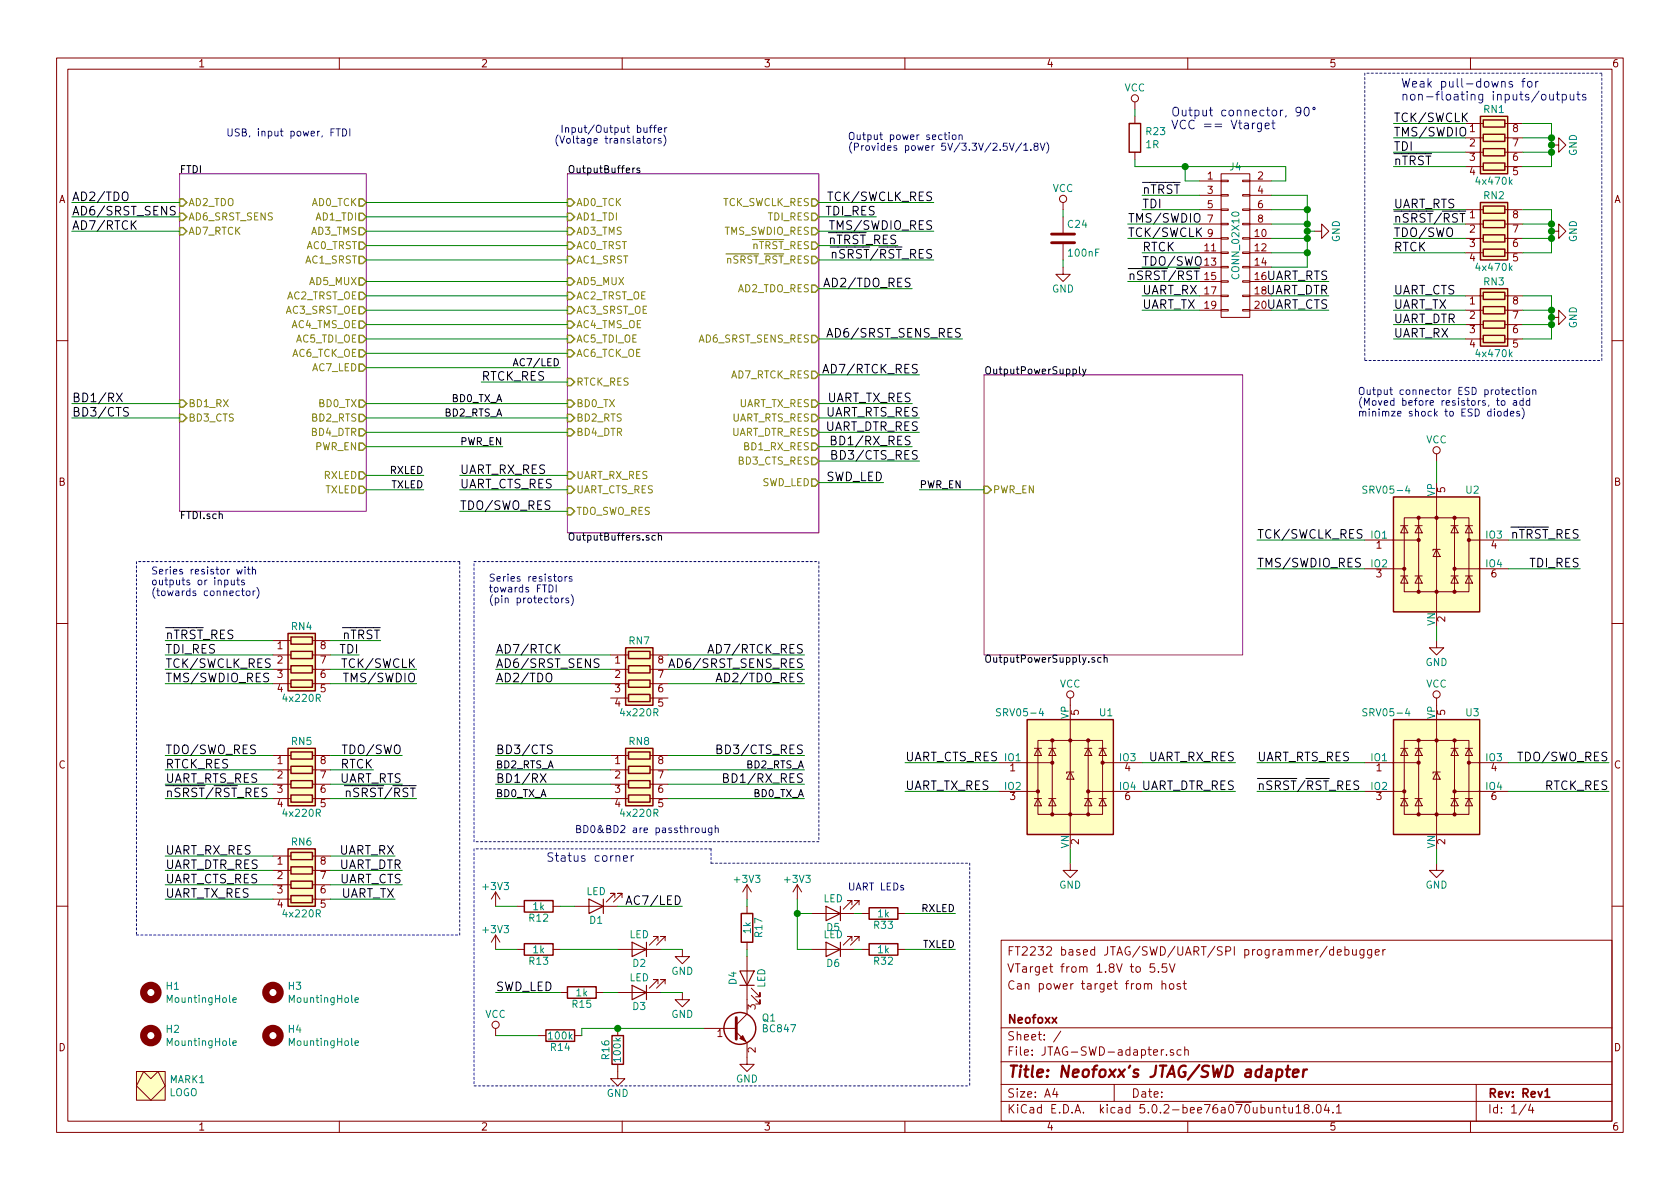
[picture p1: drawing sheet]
EESchema Schematic File Version 4
LIBS:JTAG-SWD-adapter-cache
EELAYER 26 0
EELAYER END
$Descr A4 11693 8268
encoding utf-8
Sheet 1 4
Title "Neofoxx's JTAG/SWD adapter"
Date ""
Rev "Rev1"
Comp "Neofoxx"
Comment1 ""
Comment2 "Can power target from host"
Comment3 "VTarget from 1.8V to 5.5V"
Comment4 "FT2232 based JTAG/SWD/UART/SPI programmer/debugger"
$EndDescr
$Comp
L JTAG-SWD-adapter-rescue:CONN_02X10 J4
U 1 1
P 8600 1700
F 0 "J4" H 8600 2250 50  0000 C CNN
F 1 "CONN_02X10" V 8600 1700 50  0000 C CNN
F 2 "Connector_Multicomp:Multicomp_MC9A22-2034_2x10_P2.54mm_Horizontal" H 8600 500 50  0001 C CNN
F 3 "" H 8600 500 50  0001 C CNN
	1    8600 1700
	1    0    0    -1  
$EndComp
Text Notes 8150 900  0    60   ~ 0
Output connector, 90°\nVCC == Vtarget
$Comp
L power:GND #PWR042
U 1 1
P 9150 1600
F 0 "#PWR042" H 9150 1350 50  0001 C CNN
F 1 "GND" H 9150 1450 50  0000 C CNN
F 2 "" H 9150 1600 50  0001 C CNN
F 3 "" H 9150 1600 50  0001 C CNN
	1    9150 1600
	0    -1   -1   0   
$EndComp
Text Label 9250 2150 2    60   ~ 0
UART_CTS
Text Label 9250 2050 2    60   ~ 0
UART_DTR
Text Label 9250 1950 2    60   ~ 0
UART_RTS
Text Label 7950 2150 0    60   ~ 0
UART_TX
Text Label 7950 2050 0    60   ~ 0
UART_RX
Text Label 7850 1950 0    60   ~ 0
~nSRST~/~RST~
Text Label 7950 1850 0    60   ~ 0
TDO/SWO
Text Label 7950 1350 0    60   ~ 0
~nTRST~
Text Label 7950 1450 0    60   ~ 0
TDI
Text Label 7850 1550 0    60   ~ 0
TMS/SWDIO
Text Label 7850 1650 0    60   ~ 0
TCK/SWCLK
Text Label 7950 1750 0    60   ~ 0
RTCK
Wire Wire Line
	8350 1250 8250 1250
Wire Wire Line
	8250 1250 8250 1150
Wire Wire Line
	8850 1250 8950 1250
Wire Wire Line
	8950 1250 8950 1150
Wire Wire Line
	8850 2150 9250 2150
Wire Wire Line
	8850 2050 9250 2050
Wire Wire Line
	8850 1950 9250 1950
Wire Wire Line
	8850 1350 9100 1350
Wire Wire Line
	9100 1350 9100 1450
Wire Wire Line
	9100 1650 8850 1650
Wire Wire Line
	8850 1450 9100 1450
Connection ~ 9100 1450
Wire Wire Line
	8850 1550 9100 1550
Connection ~ 9100 1550
Wire Wire Line
	7850 1950 8350 1950
Wire Wire Line
	7950 1850 8350 1850
Wire Wire Line
	7950 1750 8350 1750
Wire Wire Line
	7850 1650 8350 1650
Wire Wire Line
	7850 1550 8350 1550
Wire Wire Line
	7950 1450 8350 1450
Wire Wire Line
	7950 1350 8350 1350
Wire Wire Line
	8350 2050 7950 2050
Wire Wire Line
	7950 2150 8350 2150
Wire Wire Line
	9100 1750 8850 1750
Connection ~ 9100 1650
Wire Wire Line
	9100 1850 8850 1850
Connection ~ 9100 1750
Wire Wire Line
	9150 1600 9100 1600
Connection ~ 9100 1600
$Comp
L JTAG-SWD-adapter-rescue:LED D1
U 1 1
P 4150 6300
F 0 "D1" H 4150 6400 50  0000 C CNN
F 1 "LED" H 4150 6200 50  0000 C CNN
F 2 "LED_THT:LED_D3.0mm" H 4150 6300 50  0001 C CNN
F 3 "" H 4150 6300 50  0001 C CNN
	1    4150 6300
	-1   0    0    1   
$EndComp
$Comp
L JTAG-SWD-adapter-rescue:R R12
U 1 1
P 3750 6300
F 0 "R12" V 3830 6300 50  0000 C CNN
F 1 "1k" V 3750 6300 50  0000 C CNN
F 2 "Resistor_SMD:R_0603_1608Metric_Pad1.05x0.95mm_HandSolder" V 3680 6300 50  0001 C CNN
F 3 "" H 3750 6300 50  0001 C CNN
	1    3750 6300
	0    1    1    0   
$EndComp
$Comp
L power:+3V3 #PWR021
U 1 1
P 3450 6300
F 0 "#PWR021" H 3450 6150 50  0001 C CNN
F 1 "+3V3" H 3450 6440 50  0000 C CNN
F 2 "" H 3450 6300 50  0001 C CNN
F 3 "" H 3450 6300 50  0001 C CNN
	1    3450 6300
	1    0    0    -1  
$EndComp
Wire Wire Line
	3450 6300 3600 6300
Wire Wire Line
	3900 6300 4000 6300
Text Label 4750 6300 2    60   ~ 0
AC7/LED
Wire Wire Line
	4300 6300 4750 6300
$Comp
L JTAG-SWD-adapter-rescue:LED D2
U 1 1
P 4450 6600
F 0 "D2" H 4450 6700 50  0000 C CNN
F 1 "LED" H 4450 6500 50  0000 C CNN
F 2 "LED_THT:LED_D3.0mm" H 4450 6600 50  0001 C CNN
F 3 "" H 4450 6600 50  0001 C CNN
	1    4450 6600
	-1   0    0    1   
$EndComp
$Comp
L JTAG-SWD-adapter-rescue:R R13
U 1 1
P 3750 6600
F 0 "R13" V 3830 6600 50  0000 C CNN
F 1 "1k" V 3750 6600 50  0000 C CNN
F 2 "Resistor_SMD:R_0603_1608Metric_Pad1.05x0.95mm_HandSolder" V 3680 6600 50  0001 C CNN
F 3 "" H 3750 6600 50  0001 C CNN
	1    3750 6600
	0    1    1    0   
$EndComp
$Comp
L power:+3V3 #PWR022
U 1 1
P 3450 6600
F 0 "#PWR022" H 3450 6450 50  0001 C CNN
F 1 "+3V3" H 3450 6740 50  0000 C CNN
F 2 "" H 3450 6600 50  0001 C CNN
F 3 "" H 3450 6600 50  0001 C CNN
	1    3450 6600
	1    0    0    -1  
$EndComp
Wire Wire Line
	3450 6600 3600 6600
Wire Wire Line
	3900 6600 4300 6600
$Comp
L power:GND #PWR026
U 1 1
P 4750 6600
F 0 "#PWR026" H 4750 6350 50  0001 C CNN
F 1 "GND" H 4750 6450 50  0000 C CNN
F 2 "" H 4750 6600 50  0001 C CNN
F 3 "" H 4750 6600 50  0001 C CNN
	1    4750 6600
	1    0    0    -1  
$EndComp
Wire Wire Line
	4600 6600 4750 6600
$Comp
L JTAG-SWD-adapter-rescue:LED D4
U 1 1
P 5200 6800
F 0 "D4" H 5200 6900 50  0000 C CNN
F 1 "LED" H 5200 6700 50  0000 C CNN
F 2 "LED_THT:LED_D3.0mm" H 5200 6800 50  0001 C CNN
F 3 "" H 5200 6800 50  0001 C CNN
	1    5200 6800
	0    -1   -1   0   
$EndComp
$Comp
L JTAG-SWD-adapter-rescue:R R17
U 1 1
P 5200 6450
F 0 "R17" V 5280 6450 50  0000 C CNN
F 1 "1k" V 5200 6450 50  0000 C CNN
F 2 "Resistor_SMD:R_0603_1608Metric_Pad1.05x0.95mm_HandSolder" V 5130 6450 50  0001 C CNN
F 3 "" H 5200 6450 50  0001 C CNN
	1    5200 6450
	1    0    0    -1  
$EndComp
Wire Wire Line
	3450 7200 3750 7200
$Comp
L JTAG-SWD-adapter-rescue:LED D3
U 1 1
P 4450 6900
F 0 "D3" H 4450 7000 50  0000 C CNN
F 1 "LED" H 4450 6800 50  0000 C CNN
F 2 "LED_THT:LED_D3.0mm" H 4450 6900 50  0001 C CNN
F 3 "" H 4450 6900 50  0001 C CNN
	1    4450 6900
	-1   0    0    1   
$EndComp
$Comp
L JTAG-SWD-adapter-rescue:R R15
U 1 1
P 4050 6900
F 0 "R15" V 4130 6900 50  0000 C CNN
F 1 "1k" V 4050 6900 50  0000 C CNN
F 2 "Resistor_SMD:R_0603_1608Metric_Pad1.05x0.95mm_HandSolder" V 3980 6900 50  0001 C CNN
F 3 "" H 4050 6900 50  0001 C CNN
	1    4050 6900
	0    1    1    0   
$EndComp
Wire Wire Line
	3450 6900 3900 6900
Wire Wire Line
	4200 6900 4300 6900
$Comp
L power:GND #PWR027
U 1 1
P 4750 6900
F 0 "#PWR027" H 4750 6650 50  0001 C CNN
F 1 "GND" H 4750 6750 50  0000 C CNN
F 2 "" H 4750 6900 50  0001 C CNN
F 3 "" H 4750 6900 50  0001 C CNN
	1    4750 6900
	1    0    0    -1  
$EndComp
Wire Wire Line
	4600 6900 4750 6900
Text Label 3450 6900 0    60   ~ 0
SWD_LED
Wire Notes Line
	3300 5900 3300 7550
Wire Notes Line
	3300 7550 6750 7550
Wire Notes Line
	4950 5900 3300 5900
Text Notes 3800 6000 0    60   ~ 0
Status corner
$Comp
L JTAG-SWD-adapter-rescue:R_Pack04 RN1
U 1 1
P 10400 1050
F 0 "RN1" V 10100 1050 50  0000 C CNN
F 1 "4x470k" V 10600 1050 50  0000 C CNN
F 2 "Resistor_SMD:R_Array_Convex_4x0603" V 10675 1050 50  0001 C CNN
F 3 "" H 10400 1050 50  0001 C CNN
	1    10400 1050
	0    1    1    0   
$EndComp
$Comp
L JTAG-SWD-adapter-rescue:R_Pack04 RN2
U 1 1
P 10400 1650
F 0 "RN2" V 10100 1650 50  0000 C CNN
F 1 "4x470k" V 10600 1650 50  0000 C CNN
F 2 "Resistor_SMD:R_Array_Convex_4x0603" V 10675 1650 50  0001 C CNN
F 3 "" H 10400 1650 50  0001 C CNN
	1    10400 1650
	0    1    1    0   
$EndComp
$Comp
L JTAG-SWD-adapter-rescue:R_Pack04 RN3
U 1 1
P 10400 2250
F 0 "RN3" V 10100 2250 50  0000 C CNN
F 1 "4x470k" V 10600 2250 50  0000 C CNN
F 2 "Resistor_SMD:R_Array_Convex_4x0603" V 10675 2250 50  0001 C CNN
F 3 "" H 10400 2250 50  0001 C CNN
	1    10400 2250
	0    1    1    0   
$EndComp
Wire Wire Line
	9700 850  10200 850 
Wire Wire Line
	9700 950  10200 950 
Wire Wire Line
	9700 1050 10200 1050
Wire Wire Line
	9700 1150 10200 1150
Wire Wire Line
	9700 1450 10200 1450
Wire Wire Line
	9700 1550 10200 1550
Wire Wire Line
	9700 1650 10200 1650
Wire Wire Line
	9700 1750 10200 1750
Wire Wire Line
	9700 2050 10200 2050
Wire Wire Line
	9700 2150 10200 2150
Wire Wire Line
	9700 2250 10200 2250
Wire Wire Line
	9700 2350 10200 2350
$Comp
L power:GND #PWR049
U 1 1
P 10800 2200
F 0 "#PWR049" H 10800 1950 50  0001 C CNN
F 1 "GND" H 10800 2050 50  0000 C CNN
F 2 "" H 10800 2200 50  0001 C CNN
F 3 "" H 10800 2200 50  0001 C CNN
	1    10800 2200
	0    -1   -1   0   
$EndComp
Wire Wire Line
	10600 2050 10800 2050
Wire Wire Line
	10800 2050 10800 2150
Wire Wire Line
	10800 2350 10600 2350
Connection ~ 10800 2200
Wire Wire Line
	10600 2250 10800 2250
Connection ~ 10800 2250
Wire Wire Line
	10600 2150 10800 2150
Connection ~ 10800 2150
$Comp
L power:GND #PWR048
U 1 1
P 10800 1600
F 0 "#PWR048" H 10800 1350 50  0001 C CNN
F 1 "GND" H 10800 1450 50  0000 C CNN
F 2 "" H 10800 1600 50  0001 C CNN
F 3 "" H 10800 1600 50  0001 C CNN
	1    10800 1600
	0    -1   -1   0   
$EndComp
Wire Wire Line
	10600 1450 10800 1450
Wire Wire Line
	10800 1450 10800 1550
Wire Wire Line
	10800 1750 10600 1750
Connection ~ 10800 1600
Wire Wire Line
	10600 1650 10800 1650
Connection ~ 10800 1650
Wire Wire Line
	10600 1550 10800 1550
Connection ~ 10800 1550
$Comp
L power:GND #PWR047
U 1 1
P 10800 1000
F 0 "#PWR047" H 10800 750 50  0001 C CNN
F 1 "GND" H 10800 850 50  0000 C CNN
F 2 "" H 10800 1000 50  0001 C CNN
F 3 "" H 10800 1000 50  0001 C CNN
	1    10800 1000
	0    -1   -1   0   
$EndComp
Wire Wire Line
	10600 850  10800 850 
Wire Wire Line
	10800 850  10800 950 
Connection ~ 10800 1000
Wire Wire Line
	10800 1150 10600 1150
Wire Wire Line
	10600 1050 10800 1050
Connection ~ 10800 1050
Wire Wire Line
	10600 950  10800 950 
Connection ~ 10800 950 
Wire Notes Line
	9500 500  9500 2500
Wire Notes Line
	9500 2500 11150 2500
Wire Notes Line
	11150 2500 11150 500 
Wire Notes Line
	11150 500  9500 500 
Text Notes 9750 700  0    60   ~ 0
Weak pull-downs for\nnon-floating inputs/outputs
Text Label 9700 1150 0    60   ~ 0
~nTRST~
Text Label 9700 1050 0    60   ~ 0
TDI
Text Label 9700 950  0    60   ~ 0
TMS/SWDIO
Text Label 9700 850  0    60   ~ 0
TCK/SWCLK
Text Label 9700 1750 0    60   ~ 0
RTCK
Text Label 9700 1650 0    60   ~ 0
TDO/SWO
Text Label 9700 1550 0    60   ~ 0
~nSRST~/~RST~
Text Label 9700 1450 0    60   ~ 0
UART_RTS
Text Label 9700 2050 0    60   ~ 0
UART_CTS
Text Label 9700 2150 0    60   ~ 0
UART_TX
Text Label 9700 2250 0    60   ~ 0
UART_DTR
Text Label 9700 2350 0    60   ~ 0
UART_RX
$Comp
L power:VCC #PWR040
U 1 1
P 7900 750
F 0 "#PWR040" H 7900 600 50  0001 C CNN
F 1 "VCC" H 7900 900 50  0000 C CNN
F 2 "" H 7900 750 50  0001 C CNN
F 3 "" H 7900 750 50  0001 C CNN
	1    7900 750 
	1    0    0    -1  
$EndComp
$Comp
L power:VCC #PWR023
U 1 1
P 3450 7200
F 0 "#PWR023" H 3450 7050 50  0001 C CNN
F 1 "VCC" H 3450 7350 50  0000 C CNN
F 2 "" H 3450 7200 50  0001 C CNN
F 3 "" H 3450 7200 50  0001 C CNN
	1    3450 7200
	1    0    0    -1  
$EndComp
$Comp
L Transistor_BJT:BC847 Q1
U 1 1
P 5100 7150
F 0 "Q1" H 5300 7225 50  0000 L CNN
F 1 "BC847" H 5300 7150 50  0000 L CNN
F 2 "Package_TO_SOT_SMD:SOT-23" H 5300 7075 50  0001 L CIN
F 3 "" H 5100 7150 50  0001 L CNN
	1    5100 7150
	1    0    0    -1  
$EndComp
$Comp
L power:GND #PWR031
U 1 1
P 5200 7350
F 0 "#PWR031" H 5200 7100 50  0001 C CNN
F 1 "GND" H 5200 7200 50  0000 C CNN
F 2 "" H 5200 7350 50  0001 C CNN
F 3 "" H 5200 7350 50  0001 C CNN
	1    5200 7350
	1    0    0    -1  
$EndComp
Wire Wire Line
	5200 6600 5200 6650
$Comp
L power:+3V3 #PWR030
U 1 1
P 5200 6250
F 0 "#PWR030" H 5200 6100 50  0001 C CNN
F 1 "+3V3" H 5200 6390 50  0000 C CNN
F 2 "" H 5200 6250 50  0001 C CNN
F 3 "" H 5200 6250 50  0001 C CNN
	1    5200 6250
	1    0    0    -1  
$EndComp
Wire Wire Line
	5200 6250 5200 6300
$Comp
L JTAG-SWD-adapter-rescue:R R14
U 1 1
P 3900 7200
F 0 "R14" V 3980 7200 50  0000 C CNN
F 1 "100k" V 3900 7200 50  0000 C CNN
F 2 "Resistor_SMD:R_0603_1608Metric_Pad1.05x0.95mm_HandSolder" V 3830 7200 50  0001 C CNN
F 3 "" H 3900 7200 50  0001 C CNN
	1    3900 7200
	0    1    1    0   
$EndComp
$Comp
L JTAG-SWD-adapter-rescue:R R16
U 1 1
P 4300 7300
F 0 "R16" V 4380 7300 50  0000 C CNN
F 1 "100k" V 4300 7300 50  0000 C CNN
F 2 "Resistor_SMD:R_0603_1608Metric_Pad1.05x0.95mm_HandSolder" V 4230 7300 50  0001 C CNN
F 3 "" H 4300 7300 50  0001 C CNN
	1    4300 7300
	-1   0    0    1   
$EndComp
Wire Notes Line
	4950 5900 4950 6000
Wire Notes Line
	4950 6000 6750 6000
Wire Notes Line
	6750 6000 6750 7550
Wire Wire Line
	4050 7200 4050 7150
Wire Wire Line
	4050 7150 4300 7150
Connection ~ 4300 7150
$Comp
L power:GND #PWR024
U 1 1
P 4300 7450
F 0 "#PWR024" H 4300 7200 50  0001 C CNN
F 1 "GND" H 4300 7300 50  0000 C CNN
F 2 "" H 4300 7450 50  0001 C CNN
F 3 "" H 4300 7450 50  0001 C CNN
	1    4300 7450
	1    0    0    -1  
$EndComp
Wire Wire Line
	9100 1450 9100 1550
Wire Wire Line
	9100 1550 9100 1600
Wire Wire Line
	9100 1650 9100 1750
Wire Wire Line
	9100 1750 9100 1850
Wire Wire Line
	9100 1600 9100 1650
Wire Wire Line
	10800 2200 10800 2250
Wire Wire Line
	10800 2250 10800 2350
Wire Wire Line
	10800 2150 10800 2200
Wire Wire Line
	10800 1600 10800 1650
Wire Wire Line
	10800 1650 10800 1750
Wire Wire Line
	10800 1550 10800 1600
Wire Wire Line
	10800 1000 10800 1050
Wire Wire Line
	10800 1050 10800 1150
Wire Wire Line
	10800 950  10800 1000
Wire Wire Line
	4300 7150 4900 7150
$Sheet
S 1250 1200 1300 2350
U 5CAA8315
F0 "FTDI" 50
F1 "FTDI.sch" 50
F2 "AD0_TCK" O R 2550 1400 50 
F3 "AD1_TDI" O R 2550 1500 50 
F4 "AD2_TDO" I L 1250 1400 50 
F5 "AD3_TMS" O R 2550 1600 50 
F6 "AD5_MUX" O R 2550 1950 50 
F7 "AD6_SRST_SENS" I L 1250 1500 50 
F8 "AD7_RTCK" I L 1250 1600 50 
F9 "AC0_TRST" O R 2550 1700 50 
F10 "AC1_SRST" O R 2550 1800 50 
F11 "AC2_TRST_OE" O R 2550 2050 50 
F12 "AC3_SRST_OE" O R 2550 2150 50 
F13 "AC4_TMS_OE" O R 2550 2250 50 
F14 "AC5_TDI_OE" O R 2550 2350 50 
F15 "AC6_TCK_OE" O R 2550 2450 50 
F16 "AC7_LED" O R 2550 2550 50 
F17 "BD0_TX" O R 2550 2800 50 
F18 "BD1_RX" I L 1250 2800 50 
F19 "BD2_RTS" O R 2550 2900 50 
F20 "BD3_CTS" I L 1250 2900 50 
F21 "BD4_DTR" O R 2550 3000 50 
F22 "PWR_EN" O R 2550 3100 50 
F23 "RXLED" O R 2550 3300 50 
F24 "TXLED" O R 2550 3400 50 
$EndSheet
$Sheet
S 6850 2600 1800 1950
U 5CB3F051
F0 "OutputPowerSupply" 50
F1 "OutputPowerSupply.sch" 50
F2 "PWR_EN" I L 6850 3400 50 
$EndSheet
$Comp
L Power_Protection:SRV05-4 U2
U 1 1
P 10000 3850
AR Path="/5CBFEF0E" Ref="U2"  Part="1" 
AR Path="/5CB3ED88/5CBFEF0E" Ref="U?"  Part="1" 
F 0 "U2" H 10250 4300 50  0000 C CNN
F 1 "SRV05-4" H 9650 4300 50  0000 C CNN
F 2 "Package_TO_SOT_SMD:SOT-23-6" H 10700 3400 50  0001 C CNN
F 3 "http://www.onsemi.com/pub/Collateral/SRV05-4-D.PDF" H 10000 3850 50  0001 C CNN
	1    10000 3850
	1    0    0    -1  
$EndComp
$Comp
L Power_Protection:SRV05-4 U3
U 1 1
P 10000 5400
AR Path="/5CBFEF15" Ref="U3"  Part="1" 
AR Path="/5CB3ED88/5CBFEF15" Ref="U?"  Part="1" 
F 0 "U3" H 10250 5850 50  0000 C CNN
F 1 "SRV05-4" H 9650 5850 50  0000 C CNN
F 2 "Package_TO_SOT_SMD:SOT-23-6" H 10700 4950 50  0001 C CNN
F 3 "http://www.onsemi.com/pub/Collateral/SRV05-4-D.PDF" H 10000 5400 50  0001 C CNN
	1    10000 5400
	1    0    0    -1  
$EndComp
$Comp
L Power_Protection:SRV05-4 U1
U 1 1
P 7450 5400
AR Path="/5CBFEF1C" Ref="U1"  Part="1" 
AR Path="/5CB3ED88/5CBFEF1C" Ref="U?"  Part="1" 
F 0 "U1" H 7700 5850 50  0000 C CNN
F 1 "SRV05-4" H 7100 5850 50  0000 C CNN
F 2 "Package_TO_SOT_SMD:SOT-23-6" H 8150 4950 50  0001 C CNN
F 3 "http://www.onsemi.com/pub/Collateral/SRV05-4-D.PDF" H 7450 5400 50  0001 C CNN
	1    7450 5400
	1    0    0    -1  
$EndComp
$Comp
L power:VCC #PWR03
U 1 1
P 10000 3200
AR Path="/5CBFEF23" Ref="#PWR03"  Part="1" 
AR Path="/5CB3ED88/5CBFEF23" Ref="#PWR?"  Part="1" 
F 0 "#PWR03" H 10000 3050 50  0001 C CNN
F 1 "VCC" H 10000 3350 50  0000 C CNN
F 2 "" H 10000 3200 50  0001 C CNN
F 3 "" H 10000 3200 50  0001 C CNN
	1    10000 3200
	1    0    0    -1  
$EndComp
Wire Wire Line
	10000 3350 10000 3200
$Comp
L power:GND #PWR04
U 1 1
P 10000 4450
AR Path="/5CBFEF2A" Ref="#PWR04"  Part="1" 
AR Path="/5CB3ED88/5CBFEF2A" Ref="#PWR?"  Part="1" 
F 0 "#PWR04" H 10000 4200 50  0001 C CNN
F 1 "GND" H 10000 4300 50  0000 C CNN
F 2 "" H 10000 4450 50  0001 C CNN
F 3 "" H 10000 4450 50  0001 C CNN
	1    10000 4450
	1    0    0    -1  
$EndComp
Wire Wire Line
	10000 4450 10000 4350
$Comp
L power:GND #PWR06
U 1 1
P 10000 6000
AR Path="/5CBFEF31" Ref="#PWR06"  Part="1" 
AR Path="/5CB3ED88/5CBFEF31" Ref="#PWR?"  Part="1" 
F 0 "#PWR06" H 10000 5750 50  0001 C CNN
F 1 "GND" H 10000 5850 50  0000 C CNN
F 2 "" H 10000 6000 50  0001 C CNN
F 3 "" H 10000 6000 50  0001 C CNN
	1    10000 6000
	1    0    0    -1  
$EndComp
Wire Wire Line
	10000 6000 10000 5900
$Comp
L power:GND #PWR02
U 1 1
P 7450 6000
AR Path="/5CBFEF38" Ref="#PWR02"  Part="1" 
AR Path="/5CB3ED88/5CBFEF38" Ref="#PWR?"  Part="1" 
F 0 "#PWR02" H 7450 5750 50  0001 C CNN
F 1 "GND" H 7450 5850 50  0000 C CNN
F 2 "" H 7450 6000 50  0001 C CNN
F 3 "" H 7450 6000 50  0001 C CNN
	1    7450 6000
	1    0    0    -1  
$EndComp
Wire Wire Line
	7450 5900 7450 6000
Wire Wire Line
	9500 3750 8750 3750
Wire Wire Line
	9500 3950 8750 3950
Text Label 11000 3750 2    60   ~ 0
~nTRST~_RES
Text Label 11000 3950 2    60   ~ 0
TDI_RES
Text Label 8750 3950 0    60   ~ 0
TMS/SWDIO_RES
Wire Wire Line
	10500 3750 11000 3750
Text Label 8750 3750 0    60   ~ 0
TCK/SWCLK_RES
Wire Wire Line
	10500 3950 11000 3950
Wire Wire Line
	9500 5300 8750 5300
Wire Wire Line
	8750 5500 9500 5500
Text Label 11200 5500 2    60   ~ 0
RTCK_RES
Text Label 11200 5300 2    60   ~ 0
TDO/SWO_RES
Text Label 8750 5500 0    60   ~ 0
~nSRST~/~RST~_RES
Wire Wire Line
	10500 5300 11200 5300
Text Label 8750 5300 0    60   ~ 0
UART_RTS_RES
Wire Wire Line
	10500 5500 11200 5500
Wire Wire Line
	6950 5300 6300 5300
Wire Wire Line
	6300 5500 6950 5500
Wire Wire Line
	7950 5300 8600 5300
Wire Wire Line
	7950 5500 8600 5500
Text Label 8600 5300 2    60   ~ 0
UART_RX_RES
Text Label 6300 5500 0    60   ~ 0
UART_TX_RES
Text Label 8600 5500 2    60   ~ 0
UART_DTR_RES
Text Label 6300 5300 0    60   ~ 0
UART_CTS_RES
$Comp
L JTAG-SWD-adapter-rescue:R_Pack04 RN6
U 1 1
P 2100 6150
AR Path="/5CBFEF57" Ref="RN6"  Part="1" 
AR Path="/5CB3ED88/5CBFEF57" Ref="RN?"  Part="1" 
F 0 "RN6" V 1800 6150 50  0000 C CNN
F 1 "4x220R" V 2300 6150 50  0000 C CNN
F 2 "Resistor_SMD:R_Array_Convex_4x0603" V 2375 6150 50  0001 C CNN
F 3 "" H 2100 6150 50  0001 C CNN
	1    2100 6150
	0    1    1    0   
$EndComp
Text Label 2750 5950 2    60   ~ 0
UART_RX
Wire Wire Line
	2300 5950 2750 5950
Text Label 2800 6050 2    60   ~ 0
UART_DTR
Wire Wire Line
	2300 6050 2800 6050
Text Label 2800 6150 2    60   ~ 0
UART_CTS
Text Label 2750 6250 2    60   ~ 0
UART_TX
Wire Wire Line
	2300 6150 2800 6150
Wire Wire Line
	2300 6250 2750 6250
Wire Wire Line
	1900 6250 1150 6250
Wire Wire Line
	1900 6150 1150 6150
Wire Wire Line
	1900 6050 1150 6050
Wire Wire Line
	1900 5950 1150 5950
Text Label 1150 5950 0    60   ~ 0
UART_RX_RES
Text Label 1150 6050 0    60   ~ 0
UART_DTR_RES
Text Label 1150 6150 0    60   ~ 0
UART_CTS_RES
Text Label 1150 6250 0    60   ~ 0
UART_TX_RES
$Comp
L JTAG-SWD-adapter-rescue:R_Pack04 RN5
U 1 1
P 2100 5450
AR Path="/5CBFEF6E" Ref="RN5"  Part="1" 
AR Path="/5CB3ED88/5CBFEF6E" Ref="RN?"  Part="1" 
F 0 "RN5" V 1800 5450 50  0000 C CNN
F 1 "4x220R" V 2300 5450 50  0000 C CNN
F 2 "Resistor_SMD:R_Array_Convex_4x0603" V 2375 5450 50  0001 C CNN
F 3 "" H 2100 5450 50  0001 C CNN
	1    2100 5450
	0    1    1    0   
$EndComp
Wire Wire Line
	2300 5250 2800 5250
Wire Wire Line
	2300 5350 2600 5350
Wire Wire Line
	2300 5450 2800 5450
Wire Wire Line
	2300 5550 2900 5550
Wire Wire Line
	1150 5250 1900 5250
Wire Wire Line
	1900 5350 1150 5350
Wire Wire Line
	1150 5450 1900 5450
Wire Wire Line
	1900 5550 1150 5550
Text Label 2600 5350 2    60   ~ 0
RTCK
Text Label 2800 5450 2    60   ~ 0
UART_RTS
Text Label 2900 5550 2    60   ~ 0
~nSRST~/~RST~
Text Label 2800 5250 2    60   ~ 0
TDO/SWO
Text Label 1150 5250 0    60   ~ 0
TDO/SWO_RES
Text Label 1150 5350 0    60   ~ 0
RTCK_RES
Text Label 1150 5450 0    60   ~ 0
UART_RTS_RES
Text Label 1150 5550 0    60   ~ 0
~nSRST~/~RST~_RES
$Comp
L JTAG-SWD-adapter-rescue:R_Pack04 RN4
U 1 1
P 2100 4650
AR Path="/5CBFEF85" Ref="RN4"  Part="1" 
AR Path="/5CB3ED88/5CBFEF85" Ref="RN?"  Part="1" 
F 0 "RN4" V 1800 4650 50  0000 C CNN
F 1 "4x220R" V 2300 4650 50  0000 C CNN
F 2 "Resistor_SMD:R_Array_Convex_4x0603" V 2375 4650 50  0001 C CNN
F 3 "" H 2100 4650 50  0001 C CNN
	1    2100 4650
	0    1    1    0   
$EndComp
Wire Wire Line
	2300 4550 2500 4550
Wire Wire Line
	2300 4650 2900 4650
Wire Wire Line
	2300 4750 2900 4750
Wire Wire Line
	2300 4450 2650 4450
Wire Wire Line
	1900 4750 1150 4750
Wire Wire Line
	1900 4650 1150 4650
Wire Wire Line
	1900 4550 1150 4550
Wire Wire Line
	1900 4450 1150 4450
Text Label 2500 4550 2    60   ~ 0
TDI
Text Label 2900 4650 2    60   ~ 0
TCK/SWCLK
Text Label 2900 4750 2    60   ~ 0
TMS/SWDIO
Text Label 2650 4450 2    60   ~ 0
~nTRST~
Text Label 1150 4450 0    60   ~ 0
~nTRST~_RES
Text Label 1150 4550 0    60   ~ 0
TDI_RES
Text Label 1150 4650 0    60   ~ 0
TCK/SWCLK_RES
Text Label 1150 4750 0    60   ~ 0
TMS/SWDIO_RES
Wire Notes Line
	950  3900 950  6500
Wire Notes Line
	950  6500 3200 6500
Wire Notes Line
	3200 6500 3200 3900
Wire Notes Line
	3200 3900 950  3900
Text Notes 1050 4150 0    50   ~ 0
Series resistor with\noutputs or inputs\n(towards connector)
$Comp
L JTAG-SWD-adapter-rescue:R_Pack04 RN7
U 1 1
P 4450 4750
AR Path="/5CBFEFA1" Ref="RN7"  Part="1" 
AR Path="/5CB3ED88/5CBFEFA1" Ref="RN?"  Part="1" 
F 0 "RN7" V 4150 4750 50  0000 C CNN
F 1 "4x220R" V 4650 4750 50  0000 C CNN
F 2 "Resistor_SMD:R_Array_Convex_4x0603" V 4725 4750 50  0001 C CNN
F 3 "" H 4450 4750 50  0001 C CNN
	1    4450 4750
	0    1    1    0   
$EndComp
Wire Notes Line
	3300 3900 5700 3900
Wire Notes Line
	5700 3900 5700 5850
Wire Notes Line
	5700 5850 3300 5850
Wire Notes Line
	3300 5850 3300 3900
Text Notes 3400 4200 0    50   ~ 0
Series resistors\ntowards FTDI\n(pin protectors)
Text Label 3450 4650 0    60   ~ 0
AD6/SRST_SENS
Wire Wire Line
	4250 4550 3450 4550
Text Label 3450 4550 0    60   ~ 0
AD7/RTCK
Wire Wire Line
	4250 4650 3450 4650
Text Label 3450 4750 0    60   ~ 0
AD2/TDO
Wire Wire Line
	4250 4750 3450 4750
Wire Wire Line
	4650 4550 5600 4550
Wire Wire Line
	4650 4650 5600 4650
Wire Wire Line
	4650 4750 5600 4750
Text Label 5600 4650 2    60   ~ 0
AD6/SRST_SENS_RES
Text Label 5600 4550 2    60   ~ 0
AD7/RTCK_RES
Text Label 5600 4750 2    60   ~ 0
AD2/TDO_RES
$Comp
L JTAG-SWD-adapter-rescue:R_Pack04 RN8
U 1 1
P 4450 5450
AR Path="/5CBFEFB9" Ref="RN8"  Part="1" 
AR Path="/5CB3ED88/5CBFEFB9" Ref="RN?"  Part="1" 
F 0 "RN8" V 4150 5450 50  0000 C CNN
F 1 "4x220R" V 4650 5450 50  0000 C CNN
F 2 "Resistor_SMD:R_Array_Convex_4x0603" V 4725 5450 50  0001 C CNN
F 3 "" H 4450 5450 50  0001 C CNN
	1    4450 5450
	0    1    1    0   
$EndComp
Wire Wire Line
	4250 5250 3450 5250
Wire Wire Line
	3450 5350 4250 5350
Wire Wire Line
	4650 5250 5600 5250
Wire Wire Line
	4650 5350 5600 5350
Text Label 3450 5250 0    60   ~ 0
BD3/CTS
Text Label 3450 5450 0    60   ~ 0
BD1/RX
Text Label 5600 5250 2    60   ~ 0
BD3/CTS_RES
Text Label 5600 5450 2    60   ~ 0
BD1/RX_RES
$Comp
L power:VCC #PWR05
U 1 1
P 10000 4900
AR Path="/5CBFEFC8" Ref="#PWR05"  Part="1" 
AR Path="/5CB3ED88/5CBFEFC8" Ref="#PWR?"  Part="1" 
F 0 "#PWR05" H 10000 4750 50  0001 C CNN
F 1 "VCC" H 10000 5050 50  0000 C CNN
F 2 "" H 10000 4900 50  0001 C CNN
F 3 "" H 10000 4900 50  0001 C CNN
	1    10000 4900
	1    0    0    -1  
$EndComp
$Comp
L power:VCC #PWR01
U 1 1
P 7450 4900
AR Path="/5CBFEFCE" Ref="#PWR01"  Part="1" 
AR Path="/5CB3ED88/5CBFEFCE" Ref="#PWR?"  Part="1" 
F 0 "#PWR01" H 7450 4750 50  0001 C CNN
F 1 "VCC" H 7450 5050 50  0000 C CNN
F 2 "" H 7450 4900 50  0001 C CNN
F 3 "" H 7450 4900 50  0001 C CNN
	1    7450 4900
	1    0    0    -1  
$EndComp
Text Notes 9450 2900 0    50   ~ 0
Output connector ESD protection\n(Moved before resistors, to add\nminimze shock to ESD diodes)
Text Notes 2450 950  2    50   ~ 0
USB, input power, FTDI
Text Notes 4650 1000 2    50   ~ 0
Input/Output buffer\n(Voltage translators)
Text Notes 5900 1050 0    50   ~ 0
Output power section\n(Provides power 5V/3.3V/2.5V/1.8V)
$Sheet
S 3950 1200 1750 2500
U 5CB3ED88
F0 "OutputBuffers" 50
F1 "OutputBuffers.sch" 50
F2 "AD0_TCK" I L 3950 1400 50 
F3 "AC6_TCK_OE" I L 3950 2450 50 
F4 "AD1_TDI" I L 3950 1500 50 
F5 "AC5_TDI_OE" I L 3950 2350 50 
F6 "AC4_TMS_OE" I L 3950 2250 50 
F7 "AC0_TRST" I L 3950 1700 50 
F8 "AC2_TRST_OE" I L 3950 2050 50 
F9 "BD2_RTS" I L 3950 2900 50 
F10 "BD0_TX" I L 3950 2800 50 
F11 "AC1_SRST" I L 3950 1800 50 
F12 "BD4_DTR" I L 3950 3000 50 
F13 "AC3_SRST_OE" I L 3950 2150 50 
F14 "AD2_TDO_RES" O R 5700 2000 50 
F15 "BD1_RX_RES" O R 5700 3100 50 
F16 "SWD_LED" O R 5700 3350 50 
F17 "AD3_TMS" I L 3950 1600 50 
F18 "AD5_MUX" I L 3950 1950 50 
F19 "TCK_SWCLK_RES" O R 5700 1400 50 
F20 "TDI_RES" O R 5700 1500 50 
F21 "TMS_SWDIO_RES" O R 5700 1600 50 
F22 "~nTRST~_RES" O R 5700 1700 50 
F23 "~nSRST~_~RST~_RES" O R 5700 1800 50 
F24 "UART_TX_RES" O R 5700 2800 50 
F25 "UART_RTS_RES" O R 5700 2900 50 
F26 "UART_DTR_RES" O R 5700 3000 50 
F27 "TDO_SWO_RES" I L 3950 3550 50 
F28 "RTCK_RES" I L 3950 2650 50 
F29 "UART_RX_RES" I L 3950 3300 50 
F30 "UART_CTS_RES" I L 3950 3400 50 
F31 "AD6_SRST_SENS_RES" O R 5700 2350 50 
F32 "AD7_RTCK_RES" O R 5700 2600 50 
F33 "BD3_CTS_RES" O R 5700 3200 50 
$EndSheet
Wire Wire Line
	2550 1400 3950 1400
Wire Wire Line
	2550 1500 3950 1500
Wire Wire Line
	2550 1600 3950 1600
Wire Wire Line
	2550 1700 3950 1700
Wire Wire Line
	2550 1800 3950 1800
Wire Wire Line
	2550 1950 3950 1950
Wire Wire Line
	2550 2050 3950 2050
Wire Wire Line
	2550 2150 3950 2150
Wire Wire Line
	2550 2250 3950 2250
Wire Wire Line
	2550 2350 3950 2350
Wire Wire Line
	2550 2450 3950 2450
Wire Wire Line
	2550 3000 3950 3000
Wire Wire Line
	5700 1400 6500 1400
Wire Wire Line
	5700 1500 6100 1500
Wire Wire Line
	5700 1600 6500 1600
Wire Wire Line
	5700 1700 6250 1700
Wire Wire Line
	5700 1800 6500 1800
Wire Wire Line
	5700 2000 6350 2000
Wire Wire Line
	5700 2350 6700 2350
Wire Wire Line
	5700 2600 6400 2600
Wire Wire Line
	5700 2800 6350 2800
Wire Wire Line
	5700 2900 6400 2900
Wire Wire Line
	5700 3000 6400 3000
Wire Wire Line
	5700 3100 6350 3100
Wire Wire Line
	5700 3200 6400 3200
Wire Wire Line
	5700 3350 6150 3350
Wire Wire Line
	2550 2550 3900 2550
Wire Wire Line
	3950 2650 3350 2650
Text Label 3900 2550 2    50   ~ 0
AC7/LED
Text Label 3350 2650 0    60   ~ 0
RTCK_RES
Text Label 6400 2600 2    60   ~ 0
AD7/RTCK_RES
Text Label 500  1600 0    60   ~ 0
AD7/RTCK
Wire Wire Line
	1250 1600 500  1600
Wire Wire Line
	1250 1500 500  1500
Wire Wire Line
	1250 1400 500  1400
Text Label 6350 2000 2    60   ~ 0
AD2/TDO_RES
Text Label 500  1400 0    60   ~ 0
AD2/TDO
Text Label 6700 2350 2    60   ~ 0
AD6/SRST_SENS_RES
Text Label 500  1500 0    60   ~ 0
AD6/SRST_SENS
Wire Wire Line
	500  2800 1250 2800
Wire Wire Line
	500  2900 1250 2900
Text Label 500  2800 0    60   ~ 0
BD1/RX
Text Label 500  2900 0    60   ~ 0
BD3/CTS
Text Label 6500 1400 2    60   ~ 0
TCK/SWCLK_RES
Text Label 6100 1500 2    60   ~ 0
TDI_RES
Text Label 6500 1600 2    60   ~ 0
TMS/SWDIO_RES
Text Label 6250 1700 2    60   ~ 0
~nTRST~_RES
Text Label 6500 1800 2    60   ~ 0
~nSRST~/~RST~_RES
Text Label 6350 2800 2    60   ~ 0
UART_TX_RES
Text Label 6400 2900 2    60   ~ 0
UART_RTS_RES
Text Label 6400 3000 2    60   ~ 0
UART_DTR_RES
Text Label 6350 3100 2    60   ~ 0
BD1/RX_RES
Text Label 6400 3200 2    60   ~ 0
BD3/CTS_RES
Text Label 6150 3350 2    60   ~ 0
SWD_LED
$Comp
L Device:R R23
U 1 1
P 7900 950
F 0 "R23" H 7970 996 50  0000 L CNN
F 1 "1R" H 7970 905 50  0000 L CNN
F 2 "Resistor_SMD:R_0603_1608Metric_Pad1.05x0.95mm_HandSolder" V 7830 950 50  0001 C CNN
F 3 "~" H 7900 950 50  0001 C CNN
	1    7900 950 
	1    0    0    -1  
$EndComp
Wire Wire Line
	7900 750  7900 800 
Wire Wire Line
	7900 1100 7900 1150
Wire Wire Line
	7900 1150 8250 1150
Wire Wire Line
	8250 1150 8950 1150
Connection ~ 8250 1150
$Comp
L JTAG-SWD-adapter-rescue:C C24
U 1 1
P 7400 1650
AR Path="/5D108FDF" Ref="C24"  Part="1" 
AR Path="/5CB3ED88/5D108FDF" Ref="C?"  Part="1" 
F 0 "C24" H 7425 1750 50  0000 L CNN
F 1 "100nF" H 7425 1550 50  0000 L CNN
F 2 "Capacitor_SMD:C_0603_1608Metric_Pad1.05x0.95mm_HandSolder" H 7438 1500 50  0001 C CNN
F 3 "" H 7400 1650 50  0001 C CNN
	1    7400 1650
	1    0    0    -1  
$EndComp
Wire Wire Line
	7400 1500 7400 1450
Wire Wire Line
	7400 1850 7400 1800
$Comp
L power:GND #PWR0101
U 1 1
P 7400 1850
AR Path="/5D108FE8" Ref="#PWR0101"  Part="1" 
AR Path="/5CB3ED88/5D108FE8" Ref="#PWR?"  Part="1" 
F 0 "#PWR0101" H 7400 1600 50  0001 C CNN
F 1 "GND" H 7400 1700 50  0000 C CNN
F 2 "" H 7400 1850 50  0001 C CNN
F 3 "" H 7400 1850 50  0001 C CNN
	1    7400 1850
	1    0    0    -1  
$EndComp
$Comp
L power:VCC #PWR0102
U 1 1
P 7400 1450
AR Path="/5D108FEE" Ref="#PWR0102"  Part="1" 
AR Path="/5CB3ED88/5D108FEE" Ref="#PWR?"  Part="1" 
F 0 "#PWR0102" H 7400 1300 50  0001 C CNN
F 1 "VCC" H 7400 1600 50  0000 C CNN
F 2 "" H 7400 1450 50  0001 C CNN
F 3 "" H 7400 1450 50  0001 C CNN
	1    7400 1450
	1    0    0    -1  
$EndComp
Wire Wire Line
	3950 3300 3200 3300
Wire Wire Line
	3950 3400 3200 3400
Wire Wire Line
	3950 3550 3200 3550
Text Label 3200 3550 0    60   ~ 0
TDO/SWO_RES
Text Label 3200 3400 0    60   ~ 0
UART_CTS_RES
Text Label 3200 3300 0    60   ~ 0
UART_RX_RES
Wire Wire Line
	4250 5450 3450 5450
Wire Wire Line
	4250 5550 3450 5550
Wire Wire Line
	4650 5450 5600 5450
Wire Wire Line
	4650 5550 5600 5550
Text Label 3500 2800 2    50   ~ 0
BD0_TX_A
Text Label 3500 2900 2    50   ~ 0
BD2_RTS_A
Text Label 3450 5550 0    50   ~ 0
BD0_TX_A
Text Label 5600 5550 2    50   ~ 0
BD0_TX_A
Text Label 3450 5350 0    50   ~ 0
BD2_RTS_A
Text Label 5600 5350 2    50   ~ 0
BD2_RTS_A
Text Notes 4000 5800 0    50   ~ 0
BD0&BD2 are passthrough
Wire Wire Line
	2550 3100 3500 3100
Text Label 3500 3100 2    50   ~ 0
PWR_EN
Wire Wire Line
	6850 3400 6400 3400
Text Label 6400 3400 0    50   ~ 0
PWR_EN
$Comp
L JTAG-SWD-adapter-rescue:LED D5
U 1 1
P 5800 6350
F 0 "D5" H 5800 6450 50  0000 C CNN
F 1 "LED" H 5800 6250 50  0000 C CNN
F 2 "LED_THT:LED_D3.0mm" H 5800 6350 50  0001 C CNN
F 3 "" H 5800 6350 50  0001 C CNN
	1    5800 6350
	-1   0    0    1   
$EndComp
$Comp
L JTAG-SWD-adapter-rescue:LED D6
U 1 1
P 5800 6600
F 0 "D6" H 5800 6700 50  0000 C CNN
F 1 "LED" H 5800 6500 50  0000 C CNN
F 2 "LED_THT:LED_D3.0mm" H 5800 6600 50  0001 C CNN
F 3 "" H 5800 6600 50  0001 C CNN
	1    5800 6600
	-1   0    0    1   
$EndComp
$Comp
L JTAG-SWD-adapter-rescue:R R32
U 1 1
P 6150 6600
F 0 "R32" V 6230 6600 50  0000 C CNN
F 1 "1k" V 6150 6600 50  0000 C CNN
F 2 "Resistor_SMD:R_0603_1608Metric_Pad1.05x0.95mm_HandSolder" V 6080 6600 50  0001 C CNN
F 3 "" H 6150 6600 50  0001 C CNN
	1    6150 6600
	0    1    1    0   
$EndComp
$Comp
L JTAG-SWD-adapter-rescue:R R33
U 1 1
P 6150 6350
F 0 "R33" V 6230 6350 50  0000 C CNN
F 1 "1k" V 6150 6350 50  0000 C CNN
F 2 "Resistor_SMD:R_0603_1608Metric_Pad1.05x0.95mm_HandSolder" V 6080 6350 50  0001 C CNN
F 3 "" H 6150 6350 50  0001 C CNN
	1    6150 6350
	0    1    1    0   
$EndComp
Wire Wire Line
	5950 6350 6000 6350
Wire Wire Line
	5950 6600 6000 6600
Wire Wire Line
	2550 2800 3950 2800
Wire Wire Line
	2550 2900 3950 2900
Wire Wire Line
	2550 3300 2950 3300
Wire Wire Line
	2550 3400 2950 3400
Text Label 2950 3300 2    50   ~ 0
RXLED
Text Label 2950 3400 2    50   ~ 0
TXLED
Text Label 6650 6350 2    50   ~ 0
RXLED
Text Label 6650 6600 2    50   ~ 0
TXLED
Wire Wire Line
	6300 6600 6650 6600
Wire Wire Line
	6300 6350 6650 6350
$Comp
L power:+3V3 #PWR0107
U 1 1
P 5550 6250
F 0 "#PWR0107" H 5550 6100 50  0001 C CNN
F 1 "+3V3" H 5550 6390 50  0000 C CNN
F 2 "" H 5550 6250 50  0001 C CNN
F 3 "" H 5550 6250 50  0001 C CNN
	1    5550 6250
	1    0    0    -1  
$EndComp
Wire Wire Line
	5650 6600 5550 6600
Wire Wire Line
	5550 6600 5550 6350
Wire Wire Line
	5650 6350 5550 6350
Connection ~ 5550 6350
Wire Wire Line
	5550 6350 5550 6250
Text Notes 5900 6200 0    50   ~ 0
UART LEDs
$Comp
L Mechanical:MountingHole H1
U 1 1
P 1050 6900
F 0 "H1" H 1150 6946 50  0000 L CNN
F 1 "MountingHole" H 1150 6855 50  0000 L CNN
F 2 "MountingHole:MountingHole_3.2mm_M3" H 1050 6900 50  0001 C CNN
F 3 "~" H 1050 6900 50  0001 C CNN
	1    1050 6900
	1    0    0    -1  
$EndComp
$Comp
L Mechanical:MountingHole H2
U 1 1
P 1050 7200
F 0 "H2" H 1150 7246 50  0000 L CNN
F 1 "MountingHole" H 1150 7155 50  0000 L CNN
F 2 "MountingHole:MountingHole_3.2mm_M3" H 1050 7200 50  0001 C CNN
F 3 "~" H 1050 7200 50  0001 C CNN
	1    1050 7200
	1    0    0    -1  
$EndComp
$Comp
L Mechanical:MountingHole H4
U 1 1
P 1900 7200
F 0 "H4" H 2000 7246 50  0000 L CNN
F 1 "MountingHole" H 2000 7155 50  0000 L CNN
F 2 "MountingHole:MountingHole_3.2mm_M3" H 1900 7200 50  0001 C CNN
F 3 "~" H 1900 7200 50  0001 C CNN
	1    1900 7200
	1    0    0    -1  
$EndComp
$Comp
L Mechanical:MountingHole H3
U 1 1
P 1900 6900
F 0 "H3" H 2000 6946 50  0000 L CNN
F 1 "MountingHole" H 2000 6855 50  0000 L CNN
F 2 "MountingHole:MountingHole_3.2mm_M3" H 1900 6900 50  0001 C CNN
F 3 "~" H 1900 6900 50  0001 C CNN
	1    1900 6900
	1    0    0    -1  
$EndComp
$Comp
L KiCAD~library~symbols:LOGO MARK1
U 1 1
P 1050 7550
F 0 "MARK1" H 1178 7596 50  0000 L CNN
F 1 "LOGO" H 1178 7505 50  0000 L CNN
F 2 "KiCAD library:FOX_LOGO_MASK" H 1050 7550 50  0001 C CNN
F 3 "" H 1050 7550 50  0001 C CNN
	1    1050 7550
	1    0    0    -1  
$EndComp
$EndSCHEMATC
